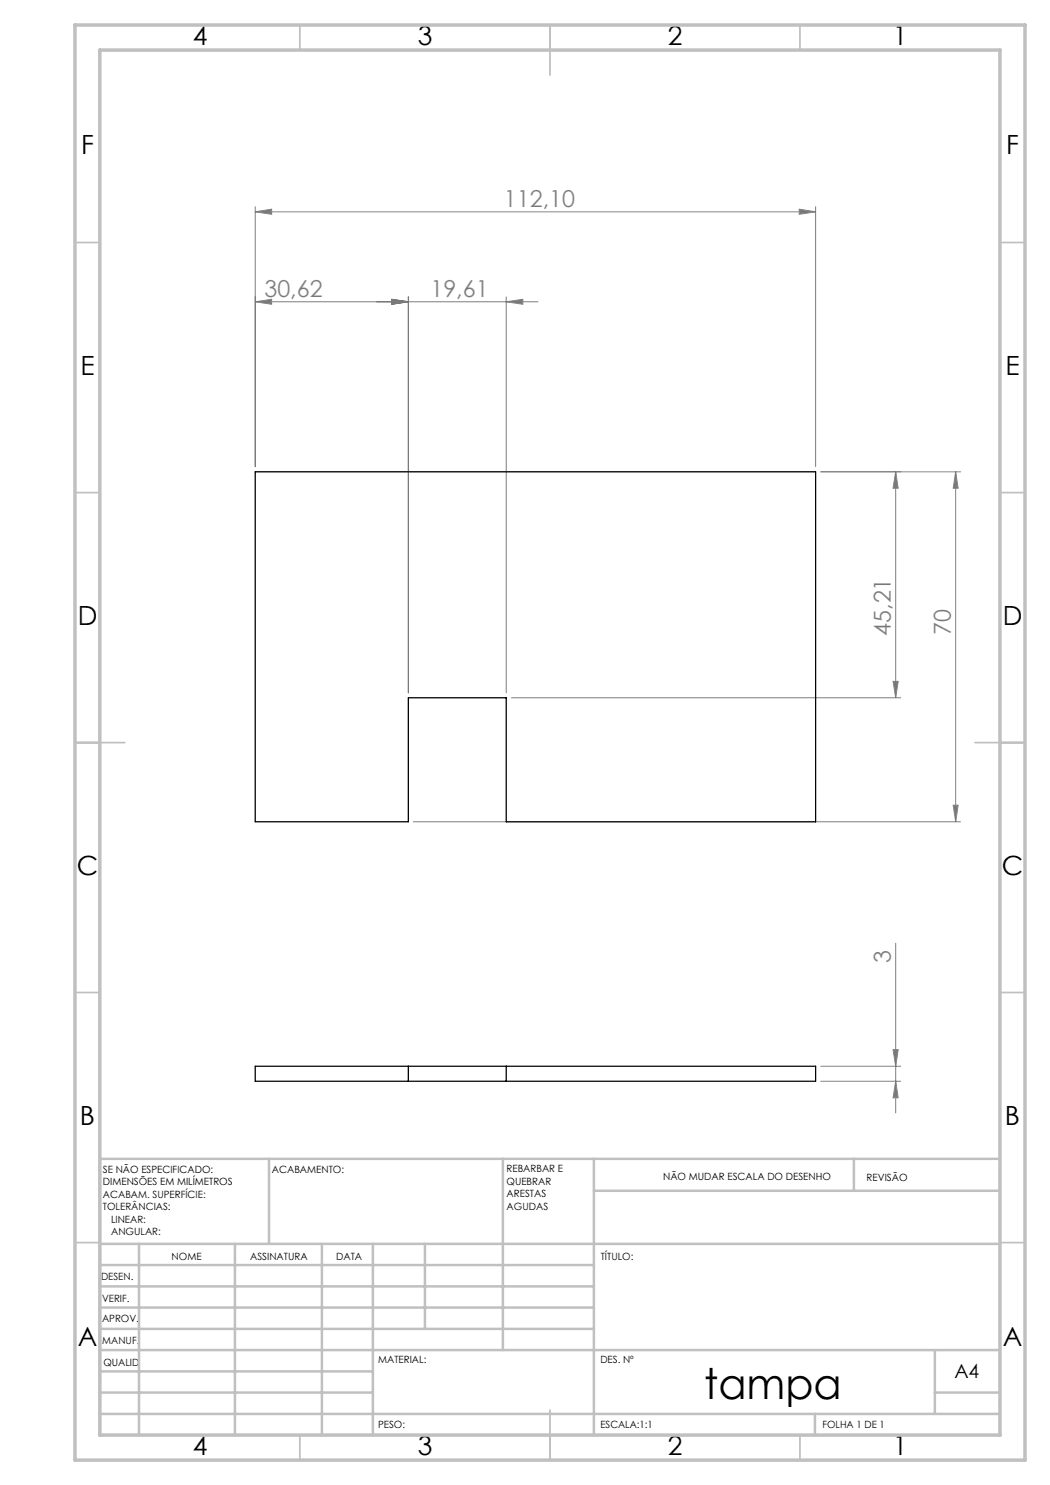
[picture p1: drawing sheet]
<svg xmlns="http://www.w3.org/2000/svg" width="210mm" height="297mm" viewBox="0 0 210 297" stroke-linecap="round" stroke-linejoin="round" font-family="sans-serif">
<g fill="none" stroke="#808080" stroke-width=".2">
<path d="M51 42.4l3.3-.6v1.1zM51 41.3v52M51 42.4h112.1M78.4 59.9l3.3 .5-3.3 .5zM81.7 59.4v79.2M101.2 59.4v79.2M159.8 41.8l3.3 .6-3.3 .5zM163.1 41.3v52M51 60.4l3.3-.5v1zM51 60.4h56.6M101.2 60.4l3.4-.5v1zM164.1 94.4h28"/>
<path d="M179.1 94.4v45.2M179.1 94.4l.5 3.2h-1zM191.1 94.4l.5 3.2h-1zM191.1 94.4v70M102.3 139.6h77.8M178.6 136.3h1l-.5 3.3zM82.7 164.4h109.4M190.6 161h1l-.5 3.4zM179.1 188.7v33.9M164.1 216.2h16M164.1 213.3h16M178.6 209.9h1l-.5 3.4z"/>
<path d="M179.1 216.2l.5 3.4h-1z"/>
</g>
<g fill="none" stroke="#c0c0c0" stroke-width=".35">
<path d="M60 5v5M110 5v10M160 5v5M15 48.5h5M200 48.5h5M15 98.5h5M200 98.5h5M15 148.5h10M195 148.5h10M15 198.5h5M200 198.5h5M15 248.5h5"/>
<path d="M200 248.5h5M60 287v5M110 282v10M160 287v5"/>
</g>
<g fill="none" stroke="#c0c0c0" stroke-width=".5">
<path d="M53.8 231.8v17M100.6 231.8v38.2M118.8 231.8v55.2M118.8 238.2h81.2M170.8 231.8v6.4M200 231.8h-180v55.2M20 248.8h180M20 257.3h98.8M20 253h98.8M27.8 248.8v38.2M47 248.8v38.2M64.4 248.8v38.2"/>
<path d="M74.6 248.8v38.2M85 248.8v17M20 265.8h98.8M20 261.5h98.8M20 278.5h54.6M20 274.3h54.6M20 270h180M187 278.5h13M187 270v12.8M20 282.8h180M163 282.8v4.2"/>
</g>
<path d="M15 5h190v287h-190zM20 10h180v277h-180z" fill="none" stroke="#c0c0c0" stroke-width=".7"/>
<g fill="#808080">
<path d="M51 60.4l3.3-.5v1zM78.4 59.9l3.3 .5-3.3 .5zM78.4 59.9l3.3 .5-3.3 .5zM101.2 60.4l3.4-.5v1zM51 42.4l3.3-.6v1.1zM159.8 41.8l3.3 .6-3.3 .5z"/>
<path d="M190.6 161h1l-.5 3.4zM191.1 94.4l.5 3.2h-1zM179.1 216.2l.5 3.4h-1zM178.6 209.9h1l-.5 3.4z"/>
<path d="M179.1 94.4l.5 3.2h-1zM178.6 136.3h1l-.5 3.3z"/>
</g>
<path d="M51 94.4h112.1v70h-61.9v-24.8h-19.5v24.8h-30.7zM51 213.3h112.1v2.9h-112.1zM81.7 213.3v2.9M101.2 213.3v2.9" fill="none" stroke="#000" stroke-width=".25"/>
<text font-size="8.5" x="140.9" y="279.7">tampa</text>
<g font-size="5.3">
<text x="38.5" y="9">4</text>
<text x="83.5" y="9">3</text>
<text x="133.6" y="9">2</text>
<text x="178.6" y="9">1</text>
<text x="16.2" y="30.8">F</text>
<text x="201.2" y="30.8">F</text>
<text x="16.1" y="75">E</text>
<text x="201.1" y="75">E</text>
<text x="15.5" y="125">D</text>
<text x="200.5" y="125">D</text>
<text x="15.4" y="175">C</text>
<text x="200.4" y="175">C</text>
<text x="16" y="225">B</text>
<text x="201" y="225">B</text>
<text x="15.5" y="269.3">A</text>
<text x="200.5" y="269.3">A</text>
<text x="38.5" y="291">4</text>
<text x="83.5" y="291">3</text>
<text x="133.6" y="291">2</text>
<text x="178.6" y="291">1</text>
</g>
<g font-size="4.7" fill="#808080">
<text x="100.8" y="41.3">112,10</text>
<text x="52.9" y="59.3">30,62</text>
<text x="86.1" y="59.3">19,61</text>
<text x="178.1" y="127.2" transform="rotate(-90 178.1 127.2)">45,21</text>
<text x="190.1" y="127" transform="rotate(-90 190.1 127)">70</text>
<text x="178.1" y="192.5" transform="rotate(-90 178.1 192.5)">3</text>
</g>
<text font-size="3.9" x="190.9" y="275.5">A4</text>
<g font-size="2">
<text x="20.6" y="234.6">SE NÃO ESPECIFICADO:</text>
<text x="20.6" y="237.1">DIMENSÕES EM MILÍMETROS</text>
<text x="20.6" y="239.6">ACABAM. SUPERFÍCIE:</text>
<text x="54.4" y="234.6">ACABAMENTO:</text>
<text x="101.3" y="234.5">REBARBAR E</text>
<text x="101.3" y="237">QUEBRAR</text>
<text x="101.3" y="239.5">ARESTAS</text>
<text x="132.6" y="236">NÃO MUDAR ESCALA DO DESENHO</text>
<text x="173.3" y="236.2">REVISÃO</text>
<text x="20.6" y="242.1">TOLERÂNCIAS:</text>
<text x="22.2" y="244.6">LINEAR:</text>
<text x="101.3" y="242">AGUDAS</text>
<text x="22.2" y="247.1">ANGULAR:</text>
<text x="34.3" y="252">NOME</text>
<text x="50" y="251.9">ASSINATURA</text>
<text x="67.2" y="251.9">DATA</text>
<text x="120.2" y="251.9">TÍTULO:</text>
<text x="20.2" y="256.1">DESEN.</text>
<text x="20.4" y="260.3">VERIF.</text>
<text x="20.4" y="264.4">APROV.</text>
<text x="20.5" y="268.8">MANUF.</text>
<text x="20.7" y="273.1">QUALID</text>
<text x="75.7" y="272.5">MATERIAL:</text>
<text x="120.1" y="272.5">DES. Nº</text>
<text x="75.6" y="285.5">PESO:</text>
<text x="120.1" y="285.6">ESCALA:1:1</text>
<text x="164.5" y="285.6">FOLHA 1 DE 1</text>
</g>
</svg>
